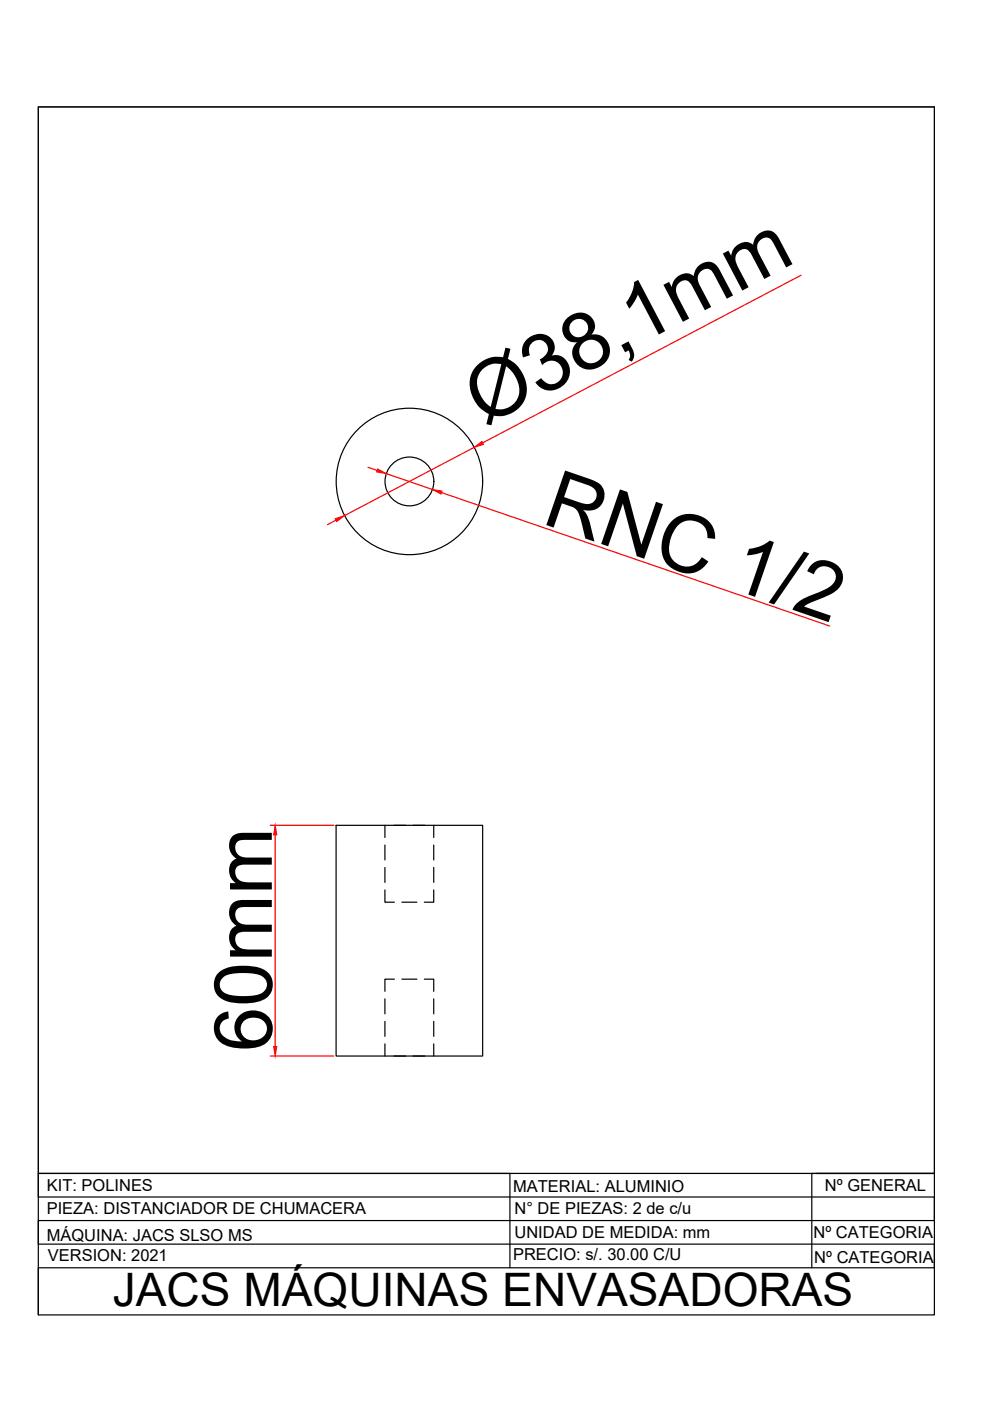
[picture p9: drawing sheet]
<svg xmlns="http://www.w3.org/2000/svg" width="210mm" height="297mm" viewBox="0 0 210 297" stroke-linecap="round" stroke-linejoin="round" font-family="sans-serif">
<!-- layer: 0 -->
<g fill="none" stroke="#000" stroke-width=".25">
<path d="M8.1 22.7h190v256.1h-190zM71.3 175h31v48.9h-31zM81.6 175v2.6M81.6 179.2v3.1M83.5 175h2.5M87.6 175h2.5M92 175v2.6M92 179.2v3.1M81.6 188.7v2.6h2M81.6 183.9v3.2M85.2 191.3h3.2M92 188.7v2.6h-2"/>
<path d="M92 183.9v3.2M81.6 211.8v3.2M81.6 216.6v3.1M83.6 207.6h-2v2.6M85.2 207.6h3.2M90 207.6h2v2.6M92 211.8v3.2M92 216.6v3.1M81.6 221.3v2.6M83.5 223.9h2.5M87.6 223.9h2.5M92 221.3v2.6"/>
<path d="M8.1 248.8h100v20M173.1 248.8h25M198.1 248.8h-190v5h190v5h-190v5h190v5h-190v10M198.1 248.8h-26v20"/>
<circle cx="86.8" cy="102.1" r="15.5"/>
<circle cx="86.8" cy="102.1" r="5.2"/>
</g>
<path d="M169.8 58.4l-67.5 35.5M78 99.1l2 .6M100.5 94.8l-27.5 14.5M71.2 110.3l-1.8 .9M81.9 100.4l9.8 3.4M93.6 104.4l82.3 28.3M57.3 175h13.5M58.3 177v44.9M57.3 223.9h13.5" fill="none" stroke="#f00" stroke-width=".25"/>
<g fill="#f00" stroke="#f00" stroke-width=".21">
<path d="M58.3 175l.4 2h-.7z"/>
<path d="M58 221.9h.7l-.4 2z"/>
<path d="M71.1 110l1.9-.7-1.6 1.3z"/>
<path d="M100.5 94.8l1.7-1.2 .3 .6z"/>
<path d="M80.1 99.4l1.8 1-2-.3z"/>
<path d="M91.7 103.8l2 .3-.2 .7z"/>
</g>
<path d="M8.1 22.7h190v226.1h-190z" fill="none" stroke="#000" stroke-width=".21"/>
<g font-size="17.1">
<text x="102.6" y="90.4" transform="rotate(-28 102.6 90.4)">Ø38,1mm</text>
<text x="114.6" y="110.9" transform="rotate(19 114.6 110.9)">RNC 1/2</text>
<text x="57.6" y="222.9" transform="rotate(-90 57.6 222.9)">60mm</text>
</g>
<text font-size="9.8" x="23.9" y="277">JACS MÁQUINAS ENVASADORAS</text>
<g font-size="3.5">
<text x="9.9" y="257.5">PIEZA: DISTANCIADOR DE CHUMACERA</text>
<text x="9.9" y="252.5">KIT: POLINES</text>
<text x="108.8" y="252.6">MATERIAL: ALUMINIO</text>
<text x="109.1" y="257.5">N° DE PIEZAS: 2 de c/u</text>
<text x="174.9" y="252.5">Nº GENERAL</text>
<text x="9.9" y="263.1">MÁQUINA: JACS SLSO MS</text>
<text x="109.1" y="262.4">UNIDAD DE MEDIDA: mm</text>
<text x="172.5" y="262.5">Nº CATEGORIA</text>
<text x="10.2" y="267.5">VERSION: 2021</text>
<text x="108.8" y="267.1">PRECIO: s/. 30.00 C/U</text>
<text x="172.6" y="267.7">Nº CATEGORIA</text>
</g>
</svg>
